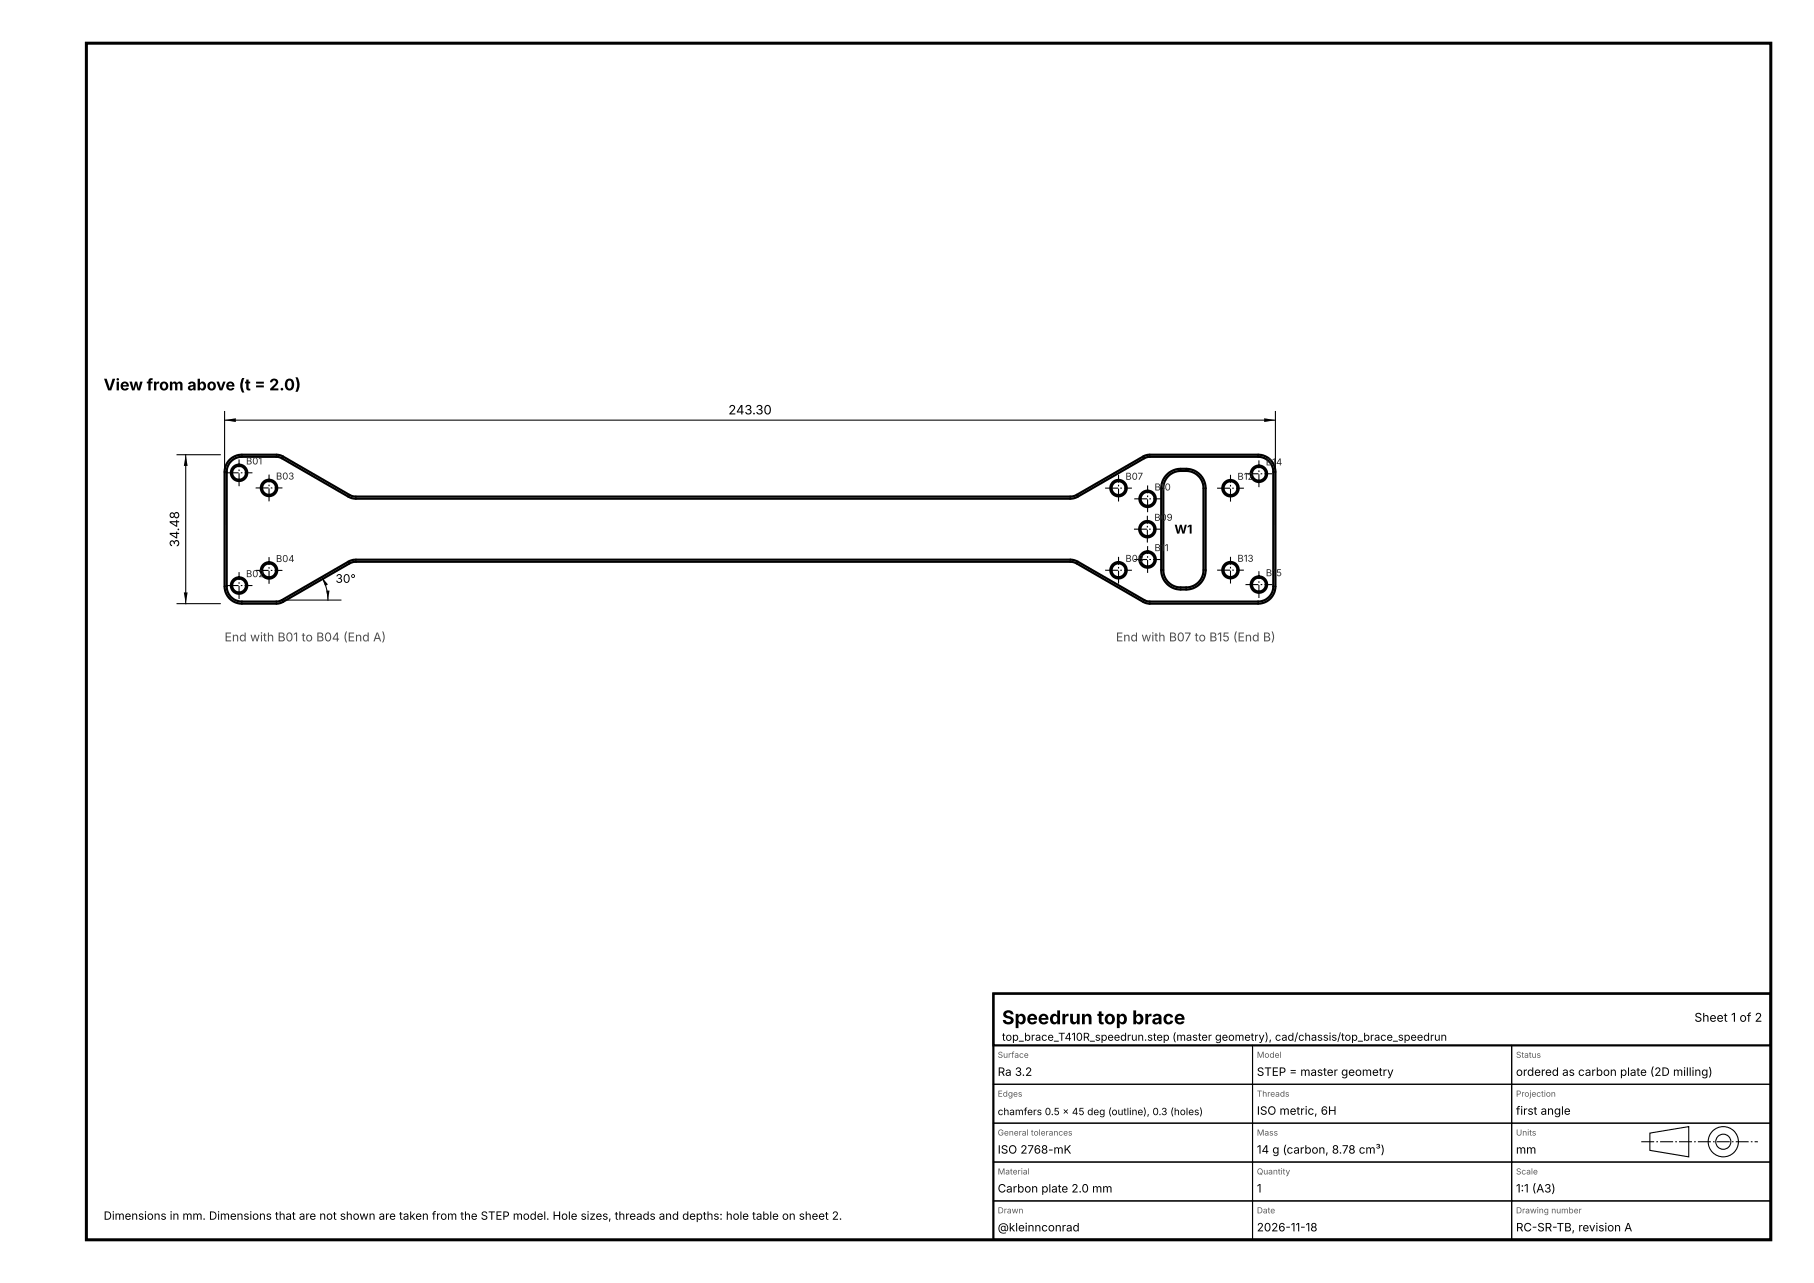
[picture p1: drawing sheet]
<svg xmlns="http://www.w3.org/2000/svg" width="420mm" height="297mm" viewBox="0 0 420 297" stroke-linecap="round" stroke-linejoin="round" font-family="sans-serif">
<g fill="none" stroke="#737373" stroke-width=".23">
<path d="M52 109.3h.5M56 105.3v.5M64 105.3v.5M65.5 105.7l-.2 .4M80.9 114.6l-.2 .4M82.4 115v.4M247.8 115v.4M249.3 114.6l.2 .4M264.7 105.7l.2 .4M266.2 105.3v.5M268.9 113h.4M273.4 108.5v.5"/>
<path d="M274.6 108.5v.5M278.7 113h.4M291.3 105.3v.5M294.8 109.3h.5M52 135.7h.5M56 139.3v.4M64 139.3v.4M65.3 138.9l.2 .4M80.7 130l.2 .4M82.4 129.6v.4M247.8 129.6v.4M249.5 130l-.2 .4"/>
<path d="M264.9 138.9l-.2 .4M266.2 139.3v.4M268.9 132h.4M273.4 136v.5M274.6 136v.5M278.7 132h.4M291.3 139.3v.4M294.8 135.7h.5"/>
</g>
<g fill="none" stroke="#000" stroke-width=".5">
<path d="M53.2 106.4a4 4 0 0 1 2.8-1.1h8l1 .1 15.9 9.2 1.5 .4 165.6-.1 1.3-.3 15.4-8.9 .8-.4h25.8a4 4 0 0 1 4 4v26.4a4 4 0 0 1-4 4h-25.8l-.8-.4-15.4-8.9-1.5-.4-165.6 .1-1.3 .3-15.9 9.2-1 .1h-8a4 4 0 0 1-4-4v-26.4a4 4 0 0 1 1.2-2.9zM53.5 106.8a3.5 3.5 0 0 1 2.5-1h8l.9 .1 15.9 9.2 1.6 .3h165.6l1.4-.3 16.2-9.3h25.7a3.5 3.5 0 0 1 3.5 3.5v26.4a3.5 3.5 0 0 1-3.5 3.6l-25.7-.1-16.2-9.3-1.6-.3h-165.6l-1.5 .4-15.8 9.1-.9 .2h-8a3.5 3.5 0 0 1-3.5-3.6v-26.4a3.5 3.5 0 0 1 1-2.5zM270.2 109.9l1.1-.9 1.2-.4 2.1-.1 1.1 .2 1.1 .4 1 .8 .8 .9 .4 1.3 .1 20.5-.4 1.3-.8 1.1-1.1 .9-1.3 .5h-2.6l-1.6-.4-1.5-1.3-.8-1.8-.1-20.2 .4-1.6zM270.6 110.1a4 4 0 0 1 2.8-1.1h1.2a4 4 0 0 1 4.1 4v19a4 4 0 0 1-4.1 4h-1.2a4 4 0 0 1-4.1-4v-19a4 4 0 0 1 1.3-2.9zM230 230h180v12h-180zM230 230h180v57h-180z"/>
<circle cx="55.3" cy="109.5" r="1.9"/>
<circle cx="55.4" cy="109.5" r="1.6"/>
<circle cx="62.3" cy="113" r="1.6"/>
<circle cx="62.3" cy="113" r="1.9"/>
<circle cx="259" cy="113" r="1.6"/>
<circle cx="259" cy="113" r="1.9"/>
<circle cx="265.7" cy="115.5" r="1.6"/>
<circle cx="265.7" cy="115.5" r="1.9"/>
<circle cx="284.9" cy="113" r="1.9"/>
<circle cx="284.9" cy="113" r="1.6"/>
<circle cx="291.5" cy="109.7" r="1.6"/>
<circle cx="291.5" cy="109.7" r="1.9"/>
<circle cx="55.3" cy="135.5" r="1.9"/>
<circle cx="55.4" cy="135.5" r="1.6"/>
<circle cx="62.3" cy="132" r="1.6"/>
<circle cx="62.3" cy="132" r="1.9"/>
<circle cx="259" cy="132" r="1.9"/>
<circle cx="259" cy="132" r="1.6"/>
<circle cx="265.7" cy="122.5" r="1.6"/>
<circle cx="265.7" cy="122.5" r="1.9"/>
<circle cx="265.7" cy="129.5" r="1.9"/>
<circle cx="265.7" cy="129.5" r="1.6"/>
<circle cx="284.9" cy="132" r="1.9"/>
<circle cx="284.9" cy="132" r="1.6"/>
<circle cx="291.5" cy="135.3" r="1.6"/>
<circle cx="291.5" cy="135.3" r="1.9"/>
</g>
<g fill="none" stroke="#000" stroke-width=".25" stroke-dasharray="3 .5 .4 .5" stroke-linecap="butt">
<path d="M52.2 109.5h6.3M55.4 112.6v-6.2M59.2 113h6.2M62.3 116.1v-6.2M255.9 113h6.2M259 116.1v-6.2M262.6 115.5h6.2M265.7 118.6v-6.2M281.8 113h6.2M284.9 116.1v-6.2M288.4 109.7h6.2M291.5 112.8v-6.2"/>
<path d="M52.2 135.5h6.3M55.4 138.6v-6.2M59.2 132h6.2M62.3 135.1v-6.2M255.9 132h6.2M259 135.1v-6.2M262.6 122.5h6.2M262.6 129.5h6.2M265.7 125.6v-6.2M265.7 132.6v-6.2M281.8 132h6.2M284.9 135.1v-6.2"/>
<path d="M288.4 135.3h6.2M291.5 138.4v-6.2M380 264.3h27"/>
</g>
<g fill="none" stroke="#000" stroke-width=".25">
<path d="M52 95.3v26.2M52 97.3h243.3M295.3 95.3v26.2M41 105.3h10M43 105.3v34.4M41 139.7h10M65.3 138.9h13.6M74.5 133.6l1.1 2.6 .3 2.7M230 251h60v9h-60zM230 242h60v9h-60zM290 251h60v9h-60zM290 242h60v9h-60z"/>
<path d="M350 251h60v9h-60zM350 242h60v9h-60zM230 278h60v9h-60zM230 269h60v9h-60zM230 260h60v9h-60zM290 278h60v9h-60zM290 269h60v9h-60zM290 260h60v9h-60zM350 278h60v9h-60zM350 269h60v9h-60zM350 260h60v9h-60zM382 262.3l9-1.5v7l-9-1.5z"/>
<circle cx="399" cy="264.3" r="1.75"/>
<circle cx="399" cy="264.3" r="3.5"/>
</g>
<path d="M52 97.3l2.6-.5v.9zM292.7 96.8l2.6 .5-2.6 .4zM43 105.3l.4 2.6h-.8zM42.6 137.1h.8l-.4 2.6zM74.5 133.6l1.4 1.7-.6 .4zM75.6 136.7h.7l-.4 2.2z" fill="#000"/>
<path d="M20 10h390v277h-390z" fill="none" stroke="#000" stroke-width=".7" stroke-linecap="butt"/>
<text font-size="4.4" x="232" y="237.1">Speedrun top brace</text>
<text font-size="3.7" x="24" y="90.4">View from above (t = 2.0)</text>
<g font-size="3">
<text x="168.6" y="95.9">243.30</text>
<text x="41.5" y="126.7" transform="rotate(-90 41.5 126.7)">34.48</text>
</g>
<g font-size="2.8">
<text x="271.9" y="123.5">W1</text>
<text x="77.7" y="134.9">30°</text>
<text x="392.3" y="236.5">Sheet 1 of 2</text>
</g>
<g font-size="2.8" fill="#4d4d4d">
<text x="52" y="148.5">End with B01 to B04 (End A)</text>
<text x="258.4" y="148.5">End with B07 to B15 (End B)</text>
</g>
<g font-size="2.7">
<text x="231" y="249.1">Ra 3.2</text>
<text x="291" y="249.1">STEP = master geometry</text>
<text x="351" y="249.1">ordered as carbon plate (2D milling)</text>
<text x="291" y="258.1">ISO metric, 6H</text>
<text x="351" y="258.1">first angle</text>
<text x="231" y="267.1">ISO 2768-mK</text>
<text x="291" y="267.1">14 g (carbon, 8.78 cm³)</text>
<text x="351" y="267.1">mm</text>
<text x="231" y="276.1">Carbon plate 2.0 mm</text>
<text x="291" y="276.1">1</text>
<text x="351" y="276.1">1:1 (A3)</text>
<text x="231" y="285.1">@kleinnconrad</text>
<text x="291" y="285.1">2026-11-18</text>
<text x="351" y="285.1">RC-SR-TB, revision A</text>
</g>
<text font-size="2.6" x="24" y="282.4">Dimensions in mm. Dimensions that are not shown are taken from the STEP model. Hole sizes, threads and depths: hole table on sheet 2.</text>
<text font-size="2.5" x="232" y="240.9">top_brace_T410R_speedrun.step (master geometry), cad/chassis/top_brace_speedrun</text>
<text font-size="2.3" x="231" y="258.1">chamfers 0.5 x 45 deg (outline), 0.3 (holes)</text>
<g font-size="2.2" fill="#262626">
<text x="57" y="107.5">B01</text>
<text x="293.1" y="107.7">B14</text>
<text x="63.9" y="111">B03</text>
<text x="260.6" y="111.1">B07</text>
<text x="267.3" y="113.5">B10</text>
<text x="286.5" y="111.1">B12</text>
<text x="267.3" y="120.6">B09</text>
<text x="63.9" y="130.1">B04</text>
<text x="260.6" y="130.1">B08</text>
<text x="267.3" y="127.6">B11</text>
<text x="286.5" y="130.1">B13</text>
<text x="57" y="133.6">B02</text>
<text x="293.1" y="133.4">B15</text>
</g>
<g font-size="1.9" fill="#595959">
<text x="231" y="244.9">Surface</text>
<text x="291" y="244.9">Model</text>
<text x="351" y="244.9">Status</text>
<text x="231" y="253.9">Edges</text>
<text x="291" y="253.9">Threads</text>
<text x="351" y="253.9">Projection</text>
<text x="231" y="262.9">General tolerances</text>
<text x="291" y="262.9">Mass</text>
<text x="351" y="262.9">Units</text>
<text x="231" y="271.9">Material</text>
<text x="291" y="271.9">Quantity</text>
<text x="351" y="271.9">Scale</text>
<text x="231" y="280.9">Drawn</text>
<text x="291" y="280.9">Date</text>
<text x="351" y="280.9">Drawing number</text>
</g>
</svg>
